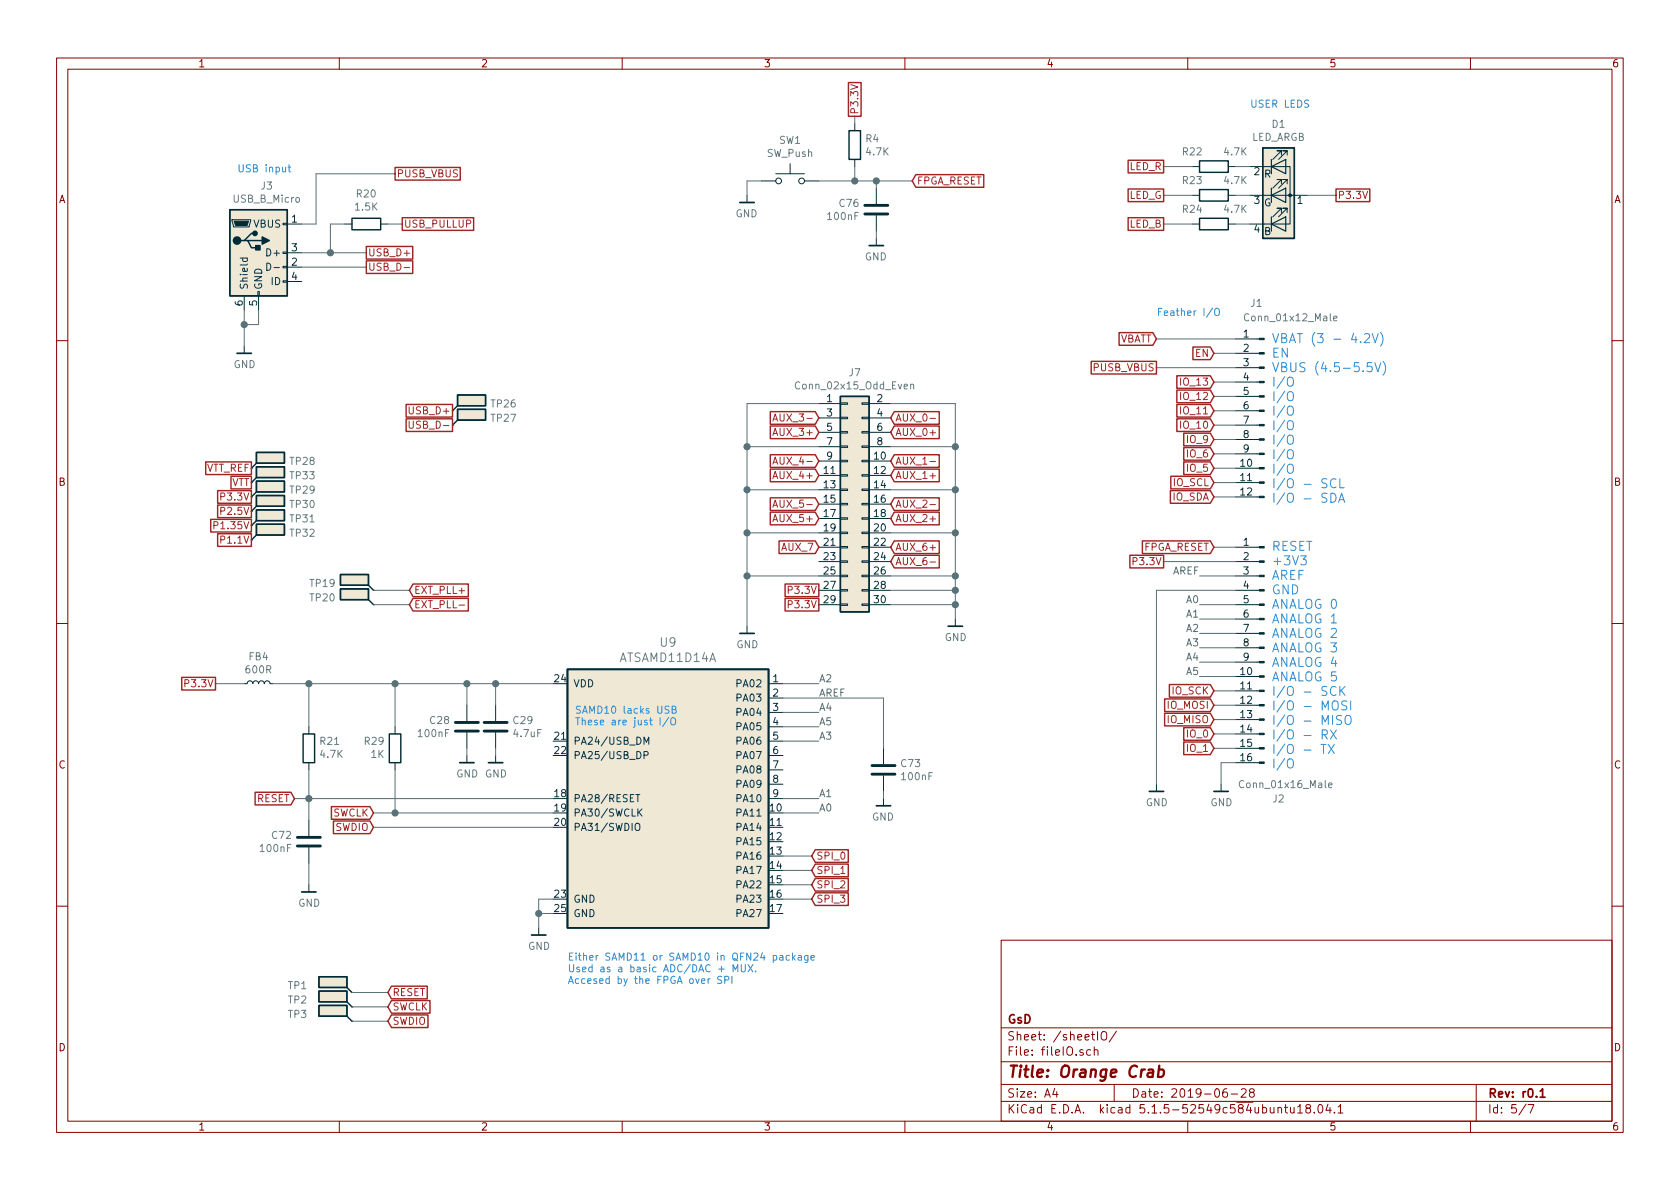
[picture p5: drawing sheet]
EESchema Schematic File Version 4
EELAYER 30 0
EELAYER END
$Descr A4 11693 8268
encoding utf-8
Sheet 5 7
Title "Orange Crab"
Date "2019-06-28"
Rev "r0.1"
Comp "GsD"
Comment1 ""
Comment2 ""
Comment3 ""
Comment4 ""
$EndDescr
$Comp
L Connector:Conn_01x16_Male J2
U 1 1
P 8800 4500
AR Path="/5ABC9A87/5D0A61DA" Ref="J2"  Part="1" 
AR Path="/5D1738DB/5D0A61DA" Ref="J?"  Part="1" 
F 0 "J2" H 8700 3450 50  0000 C CNN
F 1 "Conn_01x16_Male" H 8650 3550 50  0000 C CNN
F 2 "gkl_conn:Feather_PinHeader_1x16" H 8800 4500 50  0001 C CNN
F 3 "~" H 8800 4500 50  0001 C CNN
	1    8800 4500
	-1   0    0    -1  
$EndComp
Text Notes 8700 750  0    50   ~ 0
USER LEDS
Text Notes 8050 2200 0    50   ~ 0
Feather I/O
$Comp
L Connector:Conn_01x12_Male J1
U 1 1
P 8800 2850
AR Path="/5ABC9A87/5D1698AE" Ref="J1"  Part="1" 
AR Path="/5D1738DB/5D1698AE" Ref="J?"  Part="1" 
F 0 "J1" H 8900 3600 50  0000 R CNN
F 1 "Conn_01x12_Male" H 8950 3500 50  0000 R CNN
F 2 "gkl_conn:Feather_PinHeader_1x12" H 8800 2850 50  0001 C CNN
F 3 "~" H 8800 2850 50  0001 C CNN
	1    8800 2850
	-1   0    0    -1  
$EndComp
Text Notes 8850 5350 0    63   ~ 0
RESET\n+3V3\nAREF\nGND\nANALOG 0\nANALOG 1\nANALOG 2\nANALOG 3\nANALOG 4\nANALOG 5\nI/O - SCK\nI/O - MOSI\nI/O - MISO\nI/O - RX\nI/O - TX\nI/O
Text Notes 8850 3500 0    63   ~ 0
VBAT (3 - 4.2V)\nEN\nVBUS (4.5-5.5V)\nI/O\nI/O\nI/O\nI/O\nI/O\nI/O\nI/O\nI/O - SCL\nI/O - SDA
$Comp
L gkl_microchip:ATSAMD11D14A U9
U 1 1
P 4650 5450
F 0 "U9" H 4650 6440 60  0000 C CNN
F 1 "ATSAMD11D14A" H 4650 6334 60  0000 C CNN
F 2 "Package_DFN_QFN:QFN-24-1EP_4x4mm_P0.5mm_EP2.6x2.6mm" H 4600 6550 60  0001 C CNN
F 3 "" H 4600 6350 60  0001 C CNN
F 4 "ATSAMD11D14A-MNT" H 4600 6650 60  0001 C CNN "PN"
F 5 "1611-ATSAMD11D14A-MNTCT-ND" H 4600 6750 60  0001 C CNN "SN-DK"
F 6 "Microchip Technology" H 4650 5450 50  0001 C CNN "Mfg"
	1    4650 5450
	1    0    0    -1  
$EndComp
Text Notes 3950 6850 0    50   ~ 0
Either SAMD11 or SAMD10 in QFN24 package\nUsed as a basic ADC/DAC + MUX.\nAccesed by the FPGA over SPI
Wire Wire Line
	5450 5650 5700 5650
Text Label 5700 5650 0    50   ~ 0
A0
Text Label 5700 4850 0    50   ~ 0
AREF
Wire Wire Line
	5450 5550 5700 5550
Text Label 5700 5550 0    50   ~ 0
A1
Wire Wire Line
	5450 4750 5700 4750
Text Label 5700 4750 0    50   ~ 0
A2
Wire Wire Line
	5450 5150 5700 5150
Text Label 5700 5150 0    50   ~ 0
A3
Wire Wire Line
	5450 4950 5700 4950
Text Label 5700 4950 0    50   ~ 0
A4
Wire Wire Line
	5450 5050 5700 5050
Text Label 5700 5050 0    50   ~ 0
A5
Wire Wire Line
	8600 4200 8350 4200
Text Label 8350 4200 2    50   ~ 0
A0
Wire Wire Line
	8600 4000 8350 4000
Text Label 8350 4000 2    50   ~ 0
AREF
Wire Wire Line
	8600 4300 8350 4300
Text Label 8350 4300 2    50   ~ 0
A1
Wire Wire Line
	8600 4400 8350 4400
Text Label 8350 4400 2    50   ~ 0
A2
Wire Wire Line
	8600 4500 8350 4500
Text Label 8350 4500 2    50   ~ 0
A3
Wire Wire Line
	8600 4600 8350 4600
Text Label 8350 4600 2    50   ~ 0
A4
Wire Wire Line
	8600 4700 8350 4700
Text Label 8350 4700 2    50   ~ 0
A5
Text GLabel 2050 5550 0    50   Input ~ 0
RESET
Wire Wire Line
	3850 5550 2150 5550
Wire Wire Line
	3850 6250 3750 6250
Wire Wire Line
	3750 6250 3750 6350
Wire Wire Line
	3850 6350 3750 6350
Connection ~ 3750 6350
Wire Wire Line
	3750 6350 3750 6450
$Comp
L gkl_power:GND #PWR0103
U 1 1
P 3750 6450
F 0 "#PWR0103" H 3750 6200 50  0001 C CNN
F 1 "GND" H 3753 6324 50  0000 C CNN
F 2 "" H 3650 6100 50  0001 C CNN
F 3 "" H 3750 6450 50  0001 C CNN
	1    3750 6450
	1    0    0    -1  
$EndComp
Text GLabel 1500 4750 0    50   UnSpc ~ 0
P3.3V
Wire Wire Line
	3250 4750 3450 4750
Text Notes 4000 5050 0    50   ~ 0
SAMD10 lacks USB\nThese are just I/O\n
Wire Wire Line
	5450 5950 5650 5950
Wire Wire Line
	5450 6050 5650 6050
Wire Wire Line
	3850 5650 2750 5650
Wire Wire Line
	3850 5750 2600 5750
Text GLabel 2600 5650 0    50   Input ~ 0
SWCLK
Text GLabel 2600 5750 0    50   Input ~ 0
SWDIO
Text GLabel 5650 5950 2    50   Input ~ 0
SPI_0
Text GLabel 5650 6050 2    50   Input ~ 0
SPI_1
Text GLabel 5650 6250 2    50   Input ~ 0
SPI_3
Text GLabel 5650 6150 2    50   Input ~ 0
SPI_2
Wire Wire Line
	5650 6150 5450 6150
Wire Wire Line
	5450 6250 5650 6250
$Comp
L Device:L_Small FB4
U 1 1
P 1800 4750
F 0 "FB4" V 1985 4750 50  0000 C CNN
F 1 "600R" V 1894 4750 50  0000 C CNN
F 2 "Inductor_SMD:L_0402_1005Metric" H 1800 4750 50  0001 C CNN
F 3 "~" H 1800 4750 50  0001 C CNN
F 4 "Murata Electronics North America" H 1800 4750 50  0001 C CNN "Mfg"
F 5 "BLM15AG601SN1D" H 1800 4750 50  0001 C CNN "PN"
	1    1800 4750
	0    -1   -1   0   
$EndComp
Wire Wire Line
	1500 4750 1700 4750
$Comp
L Device:C C28
U 1 1
P 3250 5050
F 0 "C28" H 3136 5096 50  0000 R CNN
F 1 "100nF" H 3136 5005 50  0000 R CNN
F 2 "Capacitor_SMD:C_0201_0603Metric" H 3288 4900 50  0001 C CNN
F 3 "~" H 3250 5050 50  0001 C CNN
F 4 "Samsung Electro-Mechanics" H 3250 5050 50  0001 C CNN "Mfg"
F 5 "CL03A104KQ3NNNC" H 3250 5050 50  0001 C CNN "PN"
	1    3250 5050
	1    0    0    -1  
$EndComp
$Comp
L Device:C C29
U 1 1
P 3450 5050
F 0 "C29" H 3565 5096 50  0000 L CNN
F 1 "4.7uF" H 3565 5005 50  0000 L CNN
F 2 "Capacitor_SMD:C_0402_1005Metric" H 3488 4900 50  0001 C CNN
F 3 "~" H 3450 5050 50  0001 C CNN
F 4 "Murata Electronics North America" H 3450 5050 50  0001 C CNN "Mfg"
F 5 "GRM155R61A475MEAAD" H 3450 5050 50  0001 C CNN "PN"
	1    3450 5050
	1    0    0    -1  
$EndComp
$Comp
L gkl_power:GND #PWR0131
U 1 1
P 3450 5250
F 0 "#PWR0131" H 3450 5000 50  0001 C CNN
F 1 "GND" H 3453 5124 50  0000 C CNN
F 2 "" H 3350 4900 50  0001 C CNN
F 3 "" H 3450 5250 50  0001 C CNN
	1    3450 5250
	1    0    0    -1  
$EndComp
Wire Wire Line
	3450 5250 3450 5200
Wire Wire Line
	3450 4900 3450 4750
Connection ~ 3450 4750
Wire Wire Line
	3450 4750 3850 4750
Wire Wire Line
	3250 4900 3250 4750
Connection ~ 3250 4750
Wire Wire Line
	3250 5200 3250 5250
$Comp
L gkl_power:GND #PWR0132
U 1 1
P 3250 5250
F 0 "#PWR0132" H 3250 5000 50  0001 C CNN
F 1 "GND" H 3253 5124 50  0000 C CNN
F 2 "" H 3150 4900 50  0001 C CNN
F 3 "" H 3250 5250 50  0001 C CNN
	1    3250 5250
	1    0    0    -1  
$EndComp
Wire Wire Line
	8600 4100 8050 4100
Wire Wire Line
	8050 4100 8050 5450
Wire Wire Line
	8600 3900 8100 3900
$Comp
L gkl_power:GND #PWR0133
U 1 1
P 8050 5450
F 0 "#PWR0133" H 8050 5200 50  0001 C CNN
F 1 "GND" H 8053 5324 50  0000 C CNN
F 2 "" H 7950 5100 50  0001 C CNN
F 3 "" H 8050 5450 50  0001 C CNN
	1    8050 5450
	1    0    0    -1  
$EndComp
Text GLabel 8100 3900 0    50   UnSpc ~ 0
P3.3V
Wire Wire Line
	8600 3800 8450 3800
Text GLabel 8450 3800 0    50   Input ~ 0
FPGA_RESET
Wire Wire Line
	8600 4800 8450 4800
Text GLabel 8450 4800 0    50   Input ~ 0
IO_SCK
Wire Wire Line
	8600 4900 8450 4900
Text GLabel 8450 4900 0    50   Input ~ 0
IO_MOSI
Wire Wire Line
	8600 5000 8450 5000
Text GLabel 8450 5000 0    50   Input ~ 0
IO_MISO
Wire Wire Line
	8600 5100 8450 5100
Text GLabel 8450 5100 0    50   Input ~ 0
IO_0
Wire Wire Line
	8600 5200 8450 5200
Text GLabel 8450 5200 0    50   Input ~ 0
IO_1
Wire Wire Line
	8600 5300 8500 5300
Wire Wire Line
	8500 5300 8500 5450
$Comp
L gkl_power:GND #PWR0134
U 1 1
P 8500 5450
F 0 "#PWR0134" H 8500 5200 50  0001 C CNN
F 1 "GND" H 8503 5324 50  0000 C CNN
F 2 "" H 8400 5100 50  0001 C CNN
F 3 "" H 8500 5450 50  0001 C CNN
	1    8500 5450
	1    0    0    -1  
$EndComp
Wire Wire Line
	8600 3050 8450 3050
Text GLabel 8450 3050 0    50   Input ~ 0
IO_9
Wire Wire Line
	8600 3150 8450 3150
Text GLabel 8450 3150 0    50   Input ~ 0
IO_6
Wire Wire Line
	8600 3250 8450 3250
Text GLabel 8450 3250 0    50   Input ~ 0
IO_5
Wire Wire Line
	8600 3350 8450 3350
Text GLabel 8450 3350 0    50   Input ~ 0
IO_SCL
Wire Wire Line
	8600 3450 8450 3450
Text GLabel 8450 3450 0    50   Input ~ 0
IO_SDA
Wire Wire Line
	8600 2650 8450 2650
Text GLabel 8450 2650 0    50   Input ~ 0
IO_13
Wire Wire Line
	8600 2750 8450 2750
Text GLabel 8450 2750 0    50   Input ~ 0
IO_12
Wire Wire Line
	8600 2850 8450 2850
Text GLabel 8450 2850 0    50   Input ~ 0
IO_11
Wire Wire Line
	8600 2950 8450 2950
Text GLabel 8450 2950 0    50   Input ~ 0
IO_10
Text GLabel 8450 2450 0    50   Input ~ 0
EN
Wire Wire Line
	8600 2450 8450 2450
Wire Wire Line
	8600 2550 8050 2550
Text GLabel 8050 2350 0    50   Input ~ 0
VBATT
Wire Wire Line
	8600 2350 8050 2350
Text Notes 1650 1200 0    50   ~ 0
USB input
Text GLabel 2550 1750 2    50   UnSpc ~ 0
USB_D+
Text GLabel 2550 1850 2    50   UnSpc ~ 0
USB_D-
Wire Wire Line
	2100 1750 2300 1750
Wire Wire Line
	2550 1850 2100 1850
Wire Wire Line
	1800 2150 1800 2250
Wire Wire Line
	1800 2250 1700 2250
Wire Wire Line
	1700 2250 1700 2400
Wire Wire Line
	1700 2150 1700 2250
Connection ~ 1700 2250
$Comp
L gkl_power:GND #PWR?
U 1 1
P 1700 2400
AR Path="/5D1738DB/5D4CCC72" Ref="#PWR?"  Part="1" 
AR Path="/5ABC9A87/5D4CCC72" Ref="#PWR0121"  Part="1" 
F 0 "#PWR0121" H 1700 2150 50  0001 C CNN
F 1 "GND" H 1703 2274 50  0000 C CNN
F 2 "" H 1600 2050 50  0001 C CNN
F 3 "" H 1700 2400 50  0001 C CNN
	1    1700 2400
	1    0    0    -1  
$EndComp
$Comp
L Connector:USB_B_Micro J?
U 1 1
P 1800 1750
AR Path="/5D1738DB/5D4CCC78" Ref="J?"  Part="1" 
AR Path="/5ABC9A87/5D4CCC78" Ref="J3"  Part="1" 
F 0 "J3" H 1857 2217 50  0000 C CNN
F 1 "USB_B_Micro" H 1857 2126 50  0000 C CNN
F 2 "Connector_USB:USB_Micro-B_Molex-105017-0001" H 1950 1700 50  0001 C CNN
F 3 "~" H 1950 1700 50  0001 C CNN
F 4 "1050170001" H 1800 1750 50  0001 C CNN "PN"
F 5 "Molex" H 1800 1750 50  0001 C CNN "Mfg"
	1    1800 1750
	1    0    0    -1  
$EndComp
Text GLabel 2800 1550 2    50   UnSpc ~ 0
USB_PULLUP
$Comp
L Device:R R20
U 1 1
P 2550 1550
F 0 "R20" V 2757 1550 50  0000 C CNN
F 1 "1.5K" V 2666 1550 50  0000 C CNN
F 2 "Resistor_SMD:R_0201_0603Metric" V 2480 1550 50  0001 C CNN
F 3 "~" H 2550 1550 50  0001 C CNN
F 4 "‎Yageo‎" H 2550 1550 50  0001 C CNN "Mfg"
F 5 "RC0201FR-071K5L" H 2550 1550 50  0001 C CNN "PN"
	1    2550 1550
	0    -1   -1   0   
$EndComp
Wire Wire Line
	2400 1550 2300 1550
Wire Wire Line
	2300 1550 2300 1750
Connection ~ 2300 1750
Wire Wire Line
	2300 1750 2550 1750
Wire Wire Line
	2700 1550 2800 1550
Wire Wire Line
	2100 1550 2200 1550
Wire Wire Line
	2200 1550 2200 1200
Wire Wire Line
	2200 1200 2750 1200
Text GLabel 2750 1200 2    50   UnSpc ~ 0
PUSB_VBUS
$Comp
L Connector:TestPoint_Flag TP1
U 1 1
P 2450 6900
F 0 "TP1" H 2900 6950 50  0000 R CNN
F 1 "SMD_TP" H 2406 6903 50  0001 R CNN
F 2 "gkl_misc:TestPoint_Pad_D0.5mm" H 2650 6900 50  0001 C CNN
F 3 "~" H 2650 6900 50  0001 C CNN
	1    2450 6900
	-1   0    0    -1  
$EndComp
Text GLabel 2700 6900 2    50   Input ~ 0
RESET
Text GLabel 2700 7000 2    50   Input ~ 0
SWCLK
Text GLabel 2700 7100 2    50   Input ~ 0
SWDIO
$Comp
L Connector:TestPoint_Flag TP2
U 1 1
P 2450 7000
F 0 "TP2" H 2900 7050 50  0000 R CNN
F 1 "SMD_TP" H 2406 7003 50  0001 R CNN
F 2 "gkl_misc:TestPoint_Pad_D0.5mm" H 2650 7000 50  0001 C CNN
F 3 "~" H 2650 7000 50  0001 C CNN
	1    2450 7000
	-1   0    0    -1  
$EndComp
$Comp
L Connector:TestPoint_Flag TP3
U 1 1
P 2450 7100
F 0 "TP3" H 2900 7150 50  0000 R CNN
F 1 "SMD_TP" H 2406 7103 50  0001 R CNN
F 2 "gkl_misc:TestPoint_Pad_D0.5mm" H 2650 7100 50  0001 C CNN
F 3 "~" H 2650 7100 50  0001 C CNN
	1    2450 7100
	-1   0    0    -1  
$EndComp
Wire Wire Line
	2700 6900 2450 6900
Wire Wire Line
	2700 7000 2450 7000
Wire Wire Line
	2700 7100 2450 7100
$Comp
L Device:R R21
U 1 1
P 2150 5200
F 0 "R21" H 2080 5154 50  0000 R CNN
F 1 "4.7K" H 2080 5245 50  0000 R CNN
F 2 "Resistor_SMD:R_0201_0603Metric" V 2080 5200 50  0001 C CNN
F 3 "~" H 2150 5200 50  0001 C CNN
F 4 "‎Yageo‎" H 2150 5200 50  0001 C CNN "Mfg"
F 5 "RC0201FR-074K7L" H 2150 5200 50  0001 C CNN "PN"
	1    2150 5200
	-1   0    0    1   
$EndComp
Wire Wire Line
	2150 5350 2150 5550
Connection ~ 2150 5550
Wire Wire Line
	2150 5550 2050 5550
Wire Wire Line
	1900 4750 2150 4750
Wire Wire Line
	2150 5050 2150 4750
Connection ~ 2150 4750
Wire Wire Line
	2150 4750 2750 4750
$Comp
L Device:C C72
U 1 1
P 2150 5850
F 0 "C72" H 2036 5896 50  0000 R CNN
F 1 "100nF" H 2036 5805 50  0000 R CNN
F 2 "Capacitor_SMD:C_0201_0603Metric" H 2188 5700 50  0001 C CNN
F 3 "~" H 2150 5850 50  0001 C CNN
F 4 "Samsung Electro-Mechanics" H 2150 5850 50  0001 C CNN "Mfg"
F 5 "CL03A104KQ3NNNC" H 2150 5850 50  0001 C CNN "PN"
	1    2150 5850
	1    0    0    -1  
$EndComp
Wire Wire Line
	2150 5550 2150 5700
Wire Wire Line
	2150 6000 2150 6150
$Comp
L gkl_power:GND #PWR0160
U 1 1
P 2150 6150
F 0 "#PWR0160" H 2150 5900 50  0001 C CNN
F 1 "GND" H 2153 6024 50  0000 C CNN
F 2 "" H 2050 5800 50  0001 C CNN
F 3 "" H 2150 6150 50  0001 C CNN
	1    2150 6150
	1    0    0    -1  
$EndComp
$Comp
L Device:C C73
U 1 1
P 6150 5350
F 0 "C73" H 6036 5396 50  0000 R CNN
F 1 "100nF" H 6036 5305 50  0000 R CNN
F 2 "Capacitor_SMD:C_0201_0603Metric" H 6188 5200 50  0001 C CNN
F 3 "~" H 6150 5350 50  0001 C CNN
F 4 "Samsung Electro-Mechanics" H 6150 5350 50  0001 C CNN "Mfg"
F 5 "CL03A104KQ3NNNC" H 6150 5350 50  0001 C CNN "PN"
	1    6150 5350
	-1   0    0    -1  
$EndComp
Wire Wire Line
	6150 5500 6150 5550
$Comp
L gkl_power:GND #PWR0161
U 1 1
P 6150 5550
F 0 "#PWR0161" H 6150 5300 50  0001 C CNN
F 1 "GND" H 6153 5424 50  0000 C CNN
F 2 "" H 6050 5200 50  0001 C CNN
F 3 "" H 6150 5550 50  0001 C CNN
	1    6150 5550
	-1   0    0    -1  
$EndComp
Wire Wire Line
	5450 4850 6150 4850
Wire Wire Line
	6150 4850 6150 5200
$Comp
L Device:LED_ARGB D1
U 1 1
P 8900 1350
F 0 "D1" H 8900 1847 50  0000 C CNN
F 1 "LED_ARGB" H 8900 1756 50  0000 C CNN
F 2 "gkl_led:0404LED_RGB" H 8900 1300 50  0001 C CNN
F 3 "~" H 8900 1300 50  0001 C CNN
F 4 " ‎Wurth Electronics Inc.‎" H 8900 1350 50  0001 C CNN "Mfg"
F 5 "150044M155260" H 8900 1350 50  0001 C CNN "PN"
	1    8900 1350
	1    0    0    -1  
$EndComp
Text GLabel 9300 1350 2    50   UnSpc ~ 0
P3.3V
Wire Wire Line
	9300 1350 9100 1350
$Comp
L Device:R R22
U 1 1
P 8450 1150
F 0 "R22" V 8550 1300 50  0000 C CNN
F 1 "4.7K" V 8550 1000 50  0000 C CNN
F 2 "Resistor_SMD:R_0201_0603Metric" V 8380 1150 50  0001 C CNN
F 3 "~" H 8450 1150 50  0001 C CNN
F 4 "‎Yageo‎" H 8450 1150 50  0001 C CNN "Mfg"
F 5 "RC0201FR-074K7L" H 8450 1150 50  0001 C CNN "PN"
	1    8450 1150
	0    -1   -1   0   
$EndComp
$Comp
L Device:R R23
U 1 1
P 8450 1350
F 0 "R23" V 8550 1500 50  0000 C CNN
F 1 "4.7K" V 8550 1200 50  0000 C CNN
F 2 "Resistor_SMD:R_0201_0603Metric" V 8380 1350 50  0001 C CNN
F 3 "~" H 8450 1350 50  0001 C CNN
F 4 "‎Yageo‎" H 8450 1350 50  0001 C CNN "Mfg"
F 5 "RC0201FR-074K7L" H 8450 1350 50  0001 C CNN "PN"
	1    8450 1350
	0    -1   -1   0   
$EndComp
$Comp
L Device:R R24
U 1 1
P 8450 1550
F 0 "R24" V 8550 1700 50  0000 C CNN
F 1 "4.7K" V 8550 1400 50  0000 C CNN
F 2 "Resistor_SMD:R_0201_0603Metric" V 8380 1550 50  0001 C CNN
F 3 "~" H 8450 1550 50  0001 C CNN
F 4 "‎Yageo‎" H 8450 1550 50  0001 C CNN "Mfg"
F 5 "RC0201FR-074K7L" H 8450 1550 50  0001 C CNN "PN"
	1    8450 1550
	0    -1   -1   0   
$EndComp
Wire Wire Line
	8600 1150 8700 1150
Wire Wire Line
	8700 1350 8600 1350
Wire Wire Line
	8600 1550 8700 1550
Wire Wire Line
	8300 1150 8100 1150
Wire Wire Line
	8300 1350 8100 1350
Wire Wire Line
	8300 1550 8100 1550
Text GLabel 8100 1150 0    50   UnSpc ~ 0
LED_R
Text GLabel 8100 1350 0    50   UnSpc ~ 0
LED_G
Text GLabel 8100 1550 0    50   UnSpc ~ 0
LED_B
$Comp
L Switch:SW_Push SW1
U 1 1
P 5500 1250
F 0 "SW1" H 5500 1535 50  0000 C CNN
F 1 "SW_Push" H 5500 1444 50  0000 C CNN
F 2 "gkl_misc:PTS_810_SMT_Switch" H 5500 1450 50  0001 C CNN
F 3 "~" H 5500 1450 50  0001 C CNN
F 4 "PTS810 SJM 250 SMTR LFS" H 5500 1250 50  0001 C CNN "PN"
F 5 "C&K" H 5500 1250 50  0001 C CNN "Mfg"
	1    5500 1250
	1    0    0    -1  
$EndComp
Text GLabel 5950 800  1    50   UnSpc ~ 0
P3.3V
$Comp
L Device:R R4
U 1 1
P 5950 1000
F 0 "R4" H 6020 1046 50  0000 L CNN
F 1 "4.7K" H 6020 955 50  0000 L CNN
F 2 "Resistor_SMD:R_0201_0603Metric" V 5880 1000 50  0001 C CNN
F 3 "~" H 5950 1000 50  0001 C CNN
F 4 "‎Yageo‎" H 5950 1000 50  0001 C CNN "Mfg"
F 5 "RC0201FR-074K7L" H 5950 1000 50  0001 C CNN "PN"
	1    5950 1000
	1    0    0    -1  
$EndComp
Wire Wire Line
	5950 800  5950 850 
Wire Wire Line
	5950 1150 5950 1250
Wire Wire Line
	5950 1250 5700 1250
Wire Wire Line
	5950 1250 6100 1250
Connection ~ 5950 1250
Text GLabel 6350 1250 2    50   Input ~ 0
FPGA_RESET
$Comp
L gkl_power:GND #PWR0164
U 1 1
P 5200 1350
F 0 "#PWR0164" H 5200 1100 50  0001 C CNN
F 1 "GND" H 5203 1224 50  0000 C CNN
F 2 "" H 5100 1000 50  0001 C CNN
F 3 "" H 5200 1350 50  0001 C CNN
	1    5200 1350
	-1   0    0    -1  
$EndComp
Wire Wire Line
	5200 1350 5200 1250
Wire Wire Line
	5200 1250 5300 1250
$Comp
L Device:C C76
U 1 1
P 6100 1450
F 0 "C76" H 5986 1496 50  0000 R CNN
F 1 "100nF" H 5986 1405 50  0000 R CNN
F 2 "Capacitor_SMD:C_0201_0603Metric" H 6138 1300 50  0001 C CNN
F 3 "~" H 6100 1450 50  0001 C CNN
F 4 "Samsung Electro-Mechanics" H 6100 1450 50  0001 C CNN "Mfg"
F 5 "CL03A104KQ3NNNC" H 6100 1450 50  0001 C CNN "PN"
	1    6100 1450
	1    0    0    -1  
$EndComp
Wire Wire Line
	6100 1250 6100 1300
Connection ~ 6100 1250
Wire Wire Line
	6100 1250 6350 1250
Wire Wire Line
	6100 1600 6100 1650
$Comp
L gkl_power:GND #PWR0165
U 1 1
P 6100 1650
F 0 "#PWR0165" H 6100 1400 50  0001 C CNN
F 1 "GND" H 6103 1524 50  0000 C CNN
F 2 "" H 6000 1300 50  0001 C CNN
F 3 "" H 6100 1650 50  0001 C CNN
	1    6100 1650
	-1   0    0    -1  
$EndComp
Text GLabel 8050 2550 0    50   UnSpc ~ 0
PUSB_VBUS
Text GLabel 2850 4100 2    50   Input ~ 0
EXT_PLL+
Text GLabel 2850 4200 2    50   Input ~ 0
EXT_PLL-
$Comp
L Connector:TestPoint_Flag TP19
U 1 1
P 2600 4100
F 0 "TP19" H 3050 4150 50  0000 R CNN
F 1 "SMD_TP" H 2556 4103 50  0001 R CNN
F 2 "gkl_misc:TestPoint_Pad_D0.5mm" H 2800 4100 50  0001 C CNN
F 3 "~" H 2800 4100 50  0001 C CNN
	1    2600 4100
	-1   0    0    -1  
$EndComp
Wire Wire Line
	2850 4100 2600 4100
$Comp
L Connector:TestPoint_Flag TP20
U 1 1
P 2600 4200
F 0 "TP20" H 3050 4250 50  0000 R CNN
F 1 "SMD_TP" H 2556 4203 50  0001 R CNN
F 2 "gkl_misc:TestPoint_Pad_D0.5mm" H 2800 4200 50  0001 C CNN
F 3 "~" H 2800 4200 50  0001 C CNN
	1    2600 4200
	-1   0    0    -1  
$EndComp
Wire Wire Line
	2850 4200 2600 4200
$Comp
L Connector:TestPoint_Flag TP26
U 1 1
P 3150 2850
F 0 "TP26" H 3600 2900 50  0000 R CNN
F 1 "SMD_TP" H 3106 2853 50  0001 R CNN
F 2 "gkl_misc:TestPoint_Pad_D0.5mm" H 3350 2850 50  0001 C CNN
F 3 "~" H 3350 2850 50  0001 C CNN
	1    3150 2850
	1    0    0    -1  
$EndComp
$Comp
L Connector:TestPoint_Flag TP27
U 1 1
P 3150 2950
F 0 "TP27" H 3600 3000 50  0000 R CNN
F 1 "SMD_TP" H 3106 2953 50  0001 R CNN
F 2 "gkl_misc:TestPoint_Pad_D0.5mm" H 3350 2950 50  0001 C CNN
F 3 "~" H 3350 2950 50  0001 C CNN
	1    3150 2950
	1    0    0    -1  
$EndComp
Text GLabel 3150 2850 0    50   UnSpc ~ 0
USB_D+
Text GLabel 3150 2950 0    50   UnSpc ~ 0
USB_D-
$Comp
L Connector:TestPoint_Flag TP31
U 1 1
P 1750 3650
F 0 "TP31" H 2200 3700 50  0000 R CNN
F 1 "SMD_TP" H 1706 3653 50  0001 R CNN
F 2 "gkl_misc:TestPoint_Pad_D0.5mm" H 1950 3650 50  0001 C CNN
F 3 "~" H 1950 3650 50  0001 C CNN
	1    1750 3650
	1    0    0    -1  
$EndComp
$Comp
L Connector:TestPoint_Flag TP32
U 1 1
P 1750 3750
F 0 "TP32" H 2200 3800 50  0000 R CNN
F 1 "SMD_TP" H 1706 3753 50  0001 R CNN
F 2 "gkl_misc:TestPoint_Pad_D0.5mm" H 1950 3750 50  0001 C CNN
F 3 "~" H 1950 3750 50  0001 C CNN
	1    1750 3750
	1    0    0    -1  
$EndComp
Text GLabel 1750 3450 0    50   UnSpc ~ 0
P3.3V
$Comp
L Connector:TestPoint_Flag TP30
U 1 1
P 1750 3550
F 0 "TP30" H 2200 3600 50  0000 R CNN
F 1 "SMD_TP" H 1706 3553 50  0001 R CNN
F 2 "gkl_misc:TestPoint_Pad_D0.5mm" H 1950 3550 50  0001 C CNN
F 3 "~" H 1950 3550 50  0001 C CNN
	1    1750 3550
	1    0    0    -1  
$EndComp
$Comp
L Connector:TestPoint_Flag TP29
U 1 1
P 1750 3450
F 0 "TP29" H 2200 3500 50  0000 R CNN
F 1 "SMD_TP" H 1706 3453 50  0001 R CNN
F 2 "gkl_misc:TestPoint_Pad_D0.5mm" H 1950 3450 50  0001 C CNN
F 3 "~" H 1950 3450 50  0001 C CNN
	1    1750 3450
	1    0    0    -1  
$EndComp
Text GLabel 1750 3550 0    50   UnSpc ~ 0
P2.5V
Text GLabel 1750 3650 0    50   UnSpc ~ 0
P1.35V
Text GLabel 1750 3750 0    50   UnSpc ~ 0
P1.1V
$Comp
L Connector:TestPoint_Flag TP33
U 1 1
P 1750 3350
F 0 "TP33" H 2200 3400 50  0000 R CNN
F 1 "SMD_TP" H 1706 3353 50  0001 R CNN
F 2 "gkl_misc:TestPoint_Pad_D0.5mm" H 1950 3350 50  0001 C CNN
F 3 "~" H 1950 3350 50  0001 C CNN
	1    1750 3350
	1    0    0    -1  
$EndComp
Text GLabel 1750 3350 0    50   UnSpc ~ 0
VTT
Text GLabel 1750 3250 0    50   UnSpc ~ 0
VTT_REF
$Comp
L Connector:TestPoint_Flag TP28
U 1 1
P 1750 3250
F 0 "TP28" H 2200 3300 50  0000 R CNN
F 1 "SMD_TP" H 1706 3253 50  0001 R CNN
F 2 "gkl_misc:TestPoint_Pad_D0.5mm" H 1950 3250 50  0001 C CNN
F 3 "~" H 1950 3250 50  0001 C CNN
	1    1750 3250
	1    0    0    -1  
$EndComp
$Comp
L Device:R R29
U 1 1
P 2750 5200
F 0 "R29" H 2680 5154 50  0000 R CNN
F 1 "1K" H 2680 5245 50  0000 R CNN
F 2 "Resistor_SMD:R_0201_0603Metric" V 2680 5200 50  0001 C CNN
F 3 "~" H 2750 5200 50  0001 C CNN
F 4 "‎Yageo‎" H 2750 5200 50  0001 C CNN "Mfg"
F 5 "RC0201FR-071KL" H 2750 5200 50  0001 C CNN "PN"
	1    2750 5200
	1    0    0    1   
$EndComp
Wire Wire Line
	2750 5350 2750 5650
Connection ~ 2750 5650
Wire Wire Line
	2750 5650 2600 5650
Wire Wire Line
	2750 5050 2750 4750
Connection ~ 2750 4750
Wire Wire Line
	2750 4750 3250 4750
Text GLabel 6200 3800 2    50   Input ~ 0
AUX_6+
Text GLabel 5700 3800 0    50   Input ~ 0
AUX_7
Text GLabel 5700 3000 0    50   Input ~ 0
AUX_3+
Text GLabel 5700 2900 0    50   Input ~ 0
AUX_3-
Text GLabel 6200 3000 2    50   Input ~ 0
AUX_0+
Text GLabel 6200 2900 2    50   Input ~ 0
AUX_0-
Text GLabel 6200 3300 2    50   Input ~ 0
AUX_1+
Text GLabel 6200 3200 2    50   Input ~ 0
AUX_1-
Text GLabel 6200 3600 2    50   Input ~ 0
AUX_2+
Text GLabel 6200 3500 2    50   Input ~ 0
AUX_2-
Text GLabel 5700 3600 0    50   Input ~ 0
AUX_5+
Text GLabel 5700 3500 0    50   Input ~ 0
AUX_5-
Text GLabel 5700 3300 0    50   Input ~ 0
AUX_4+
Text GLabel 5700 3200 0    50   Input ~ 0
AUX_4-
$Comp
L Connector_Generic:Conn_02x15_Odd_Even J7
U 1 1
P 5900 3500
F 0 "J7" H 5950 4417 50  0000 C CNN
F 1 "Conn_02x15_Odd_Even" H 5950 4326 50  0000 C CNN
F 2 "gkl_conn:DF12(3.0)-30DP-0.5V(86)" H 5900 3500 50  0001 C CNN
F 3 "~" H 5900 3500 50  0001 C CNN
F 4 "Hirose Electric Co Ltd" H 5900 3500 50  0001 C CNN "Mfg"
F 5 "DF12-30DS-0.5V(86)" H 5900 3500 50  0001 C CNN "PN"
	1    5900 3500
	1    0    0    -1  
$EndComp
Text GLabel 5700 4100 0    50   UnSpc ~ 0
P3.3V
Text GLabel 5700 4200 0    50   UnSpc ~ 0
P3.3V
$Comp
L gkl_power:GND #PWR0172
U 1 1
P 6650 4300
F 0 "#PWR0172" H 6650 4050 50  0001 C CNN
F 1 "GND" H 6653 4174 50  0000 C CNN
F 2 "" H 6550 3950 50  0001 C CNN
F 3 "" H 6650 4300 50  0001 C CNN
	1    6650 4300
	1    0    0    -1  
$EndComp
$Comp
L gkl_power:GND #PWR0173
U 1 1
P 5200 4350
F 0 "#PWR0173" H 5200 4100 50  0001 C CNN
F 1 "GND" H 5203 4224 50  0000 C CNN
F 2 "" H 5100 4000 50  0001 C CNN
F 3 "" H 5200 4350 50  0001 C CNN
	1    5200 4350
	1    0    0    -1  
$EndComp
Wire Wire Line
	5200 4350 5200 4000
Wire Wire Line
	5200 2800 5700 2800
Wire Wire Line
	5700 3100 5200 3100
Connection ~ 5200 3100
Wire Wire Line
	5200 3100 5200 2800
Wire Wire Line
	5700 3400 5200 3400
Connection ~ 5200 3400
Wire Wire Line
	5200 3400 5200 3100
Wire Wire Line
	5700 3700 5200 3700
Connection ~ 5200 3700
Wire Wire Line
	5200 3700 5200 3400
Wire Wire Line
	5700 4000 5200 4000
Connection ~ 5200 4000
Wire Wire Line
	5200 4000 5200 3700
Wire Wire Line
	6200 2800 6650 2800
Wire Wire Line
	6650 2800 6650 3100
Wire Wire Line
	6200 3100 6650 3100
Connection ~ 6650 3100
Wire Wire Line
	6650 3100 6650 3400
Wire Wire Line
	6200 3400 6650 3400
Connection ~ 6650 3400
Wire Wire Line
	6650 3400 6650 3700
Wire Wire Line
	6200 3700 6650 3700
Connection ~ 6650 3700
Wire Wire Line
	6650 3700 6650 4000
Wire Wire Line
	6200 4000 6650 4000
Connection ~ 6650 4000
Wire Wire Line
	6650 4000 6650 4100
Wire Wire Line
	6200 4100 6650 4100
Connection ~ 6650 4100
Wire Wire Line
	6650 4100 6650 4200
Wire Wire Line
	6200 4200 6650 4200
Connection ~ 6650 4200
Wire Wire Line
	6650 4200 6650 4300
Text GLabel 6200 3900 2    50   Input ~ 0
AUX_6-
$EndSCHEMATC
